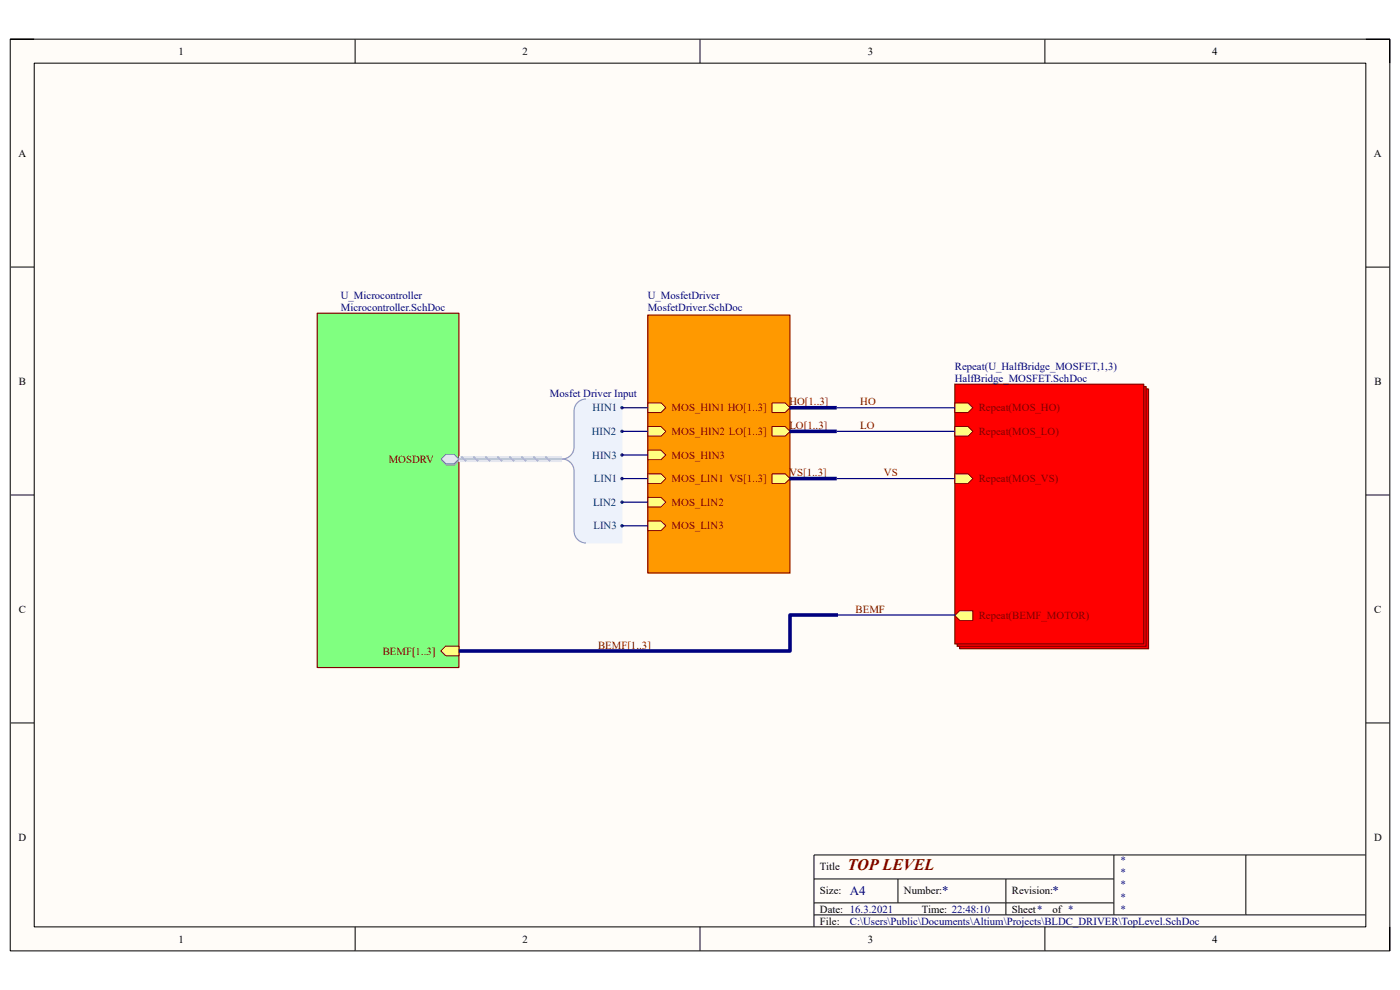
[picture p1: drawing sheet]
<svg xmlns="http://www.w3.org/2000/svg" width="297mm" height="210mm" viewBox="0 0 297 210" stroke-linecap="round" stroke-linejoin="round" font-family="sans-serif">
<path d="M2.2 8.3h292.7v193.4h-292.7z" fill-rule="evenodd" fill="#fffcf8"/>
<path d="M2.2 8.3h292.7v193.4h-292.7z" fill="none" stroke="#000" stroke-width=".21"/>
<path d="M7.3 13.4h282.5v183.2h-282.5z" fill-rule="evenodd" fill="#fffcf8"/>
<g fill="none" stroke="#000" stroke-width=".21">
<path d="M2.2 8.3h5.1M7.3 13.4h282.5v183.2h-282.5zM75.3 8.3v5.1M148.5 8.3v5.1M221.7 8.3v5.1M289.8 8.3h5.1v5.1M2.2 56.7h5.1M289.8 56.7h5.1M2.2 105h5.1M289.8 105h5.1M2.2 153.4h5.1M289.8 153.4h5.1"/>
<path d="M75.3 196.6v5.1M148.5 196.6v5.1M172.7 186.5h63.6M172.7 194.1h117.1M172.7 191.5h63.6M190.5 186.5v5M213.4 186.5v7.6M221.7 196.6v5.1M236.3 181.4v12.7M264.3 181.4v12.7M289.8 181.4h-117.1v15.2M294.9 196.6v5.1"/>
</g>
<path d="M67.3 66.5h30.1v75.1h-30.1z" fill-rule="evenodd" fill="#80ff80"/>
<path d="M67.3 66.5h30.1v75.1h-30.1z" fill="none" stroke="#800000" stroke-width=".25"/>
<path d="M94.7 96.6h1.8l1 1-1 1h-1.8l-1-1z" fill-rule="evenodd" fill="#bac0ca"/>
<path d="M94.7 96.6h1.8l1 1-1 1h-1.8l-1-1z" fill="none" stroke="#a6acb6" stroke-width=".21"/>
<path d="M94.6 96.4h1.7l1.1 1-1.1 1h-1.7l-1.1-1z" fill-rule="evenodd" fill="#d5e4ff"/>
<path d="M94.6 96.4h1.7l1.1 1-1.1 1h-1.7l-1.1-1z" fill="none" stroke="#71809b" stroke-width=".21"/>
<path d="M94.6 137.1h2.8v2h-2.8l-1.1-1z" fill-rule="evenodd" fill="#ffff80"/>
<path d="M94.6 137.1h2.8v2h-2.8l-1.1-1z" fill="none" stroke="#800000" stroke-width=".21"/>
<path d="M137.4 66.8h30.2v54.8h-30.2z" fill-rule="evenodd" fill="#f90"/>
<path d="M137.4 66.8h30.2v54.8h-30.2z" fill="none" stroke="#800000" stroke-width=".25"/>
<path d="M163.8 100.5h2.8l1 1-1 1h-2.8z" fill-rule="evenodd" fill="#ffff80"/>
<path d="M163.8 100.5h2.8l1 1-1 1h-2.8z" fill="none" stroke="#800000" stroke-width=".21"/>
<path d="M163.8 85.5h2.8l1 1-1 1h-2.8z" fill-rule="evenodd" fill="#ffff80"/>
<path d="M163.8 85.5h2.8l1 1-1 1h-2.8z" fill="none" stroke="#800000" stroke-width=".21"/>
<path d="M163.8 90.5h2.8l1 1-1 1h-2.8z" fill-rule="evenodd" fill="#ffff80"/>
<path d="M163.8 90.5h2.8l1 1-1 1h-2.8z" fill="none" stroke="#800000" stroke-width=".21"/>
<path d="M137.4 95.5h2.8l1.1 1-1.1 1h-2.8z" fill-rule="evenodd" fill="#ffff80"/>
<path d="M137.4 95.5h2.8l1.1 1-1.1 1h-2.8z" fill="none" stroke="#800000" stroke-width=".21"/>
<path d="M137.4 105.5h2.8l1.1 1-1.1 1.1h-2.8z" fill-rule="evenodd" fill="#ffff80"/>
<path d="M137.4 105.5h2.8l1.1 1-1.1 1.1h-2.8z" fill="none" stroke="#800000" stroke-width=".21"/>
<path d="M137.4 110.5h2.8l1.1 1-1.1 1.1h-2.8z" fill-rule="evenodd" fill="#ffff80"/>
<path d="M137.4 110.5h2.8l1.1 1-1.1 1.1h-2.8z" fill="none" stroke="#800000" stroke-width=".21"/>
<path d="M137.4 90.5h2.8l1.1 1-1.1 1h-2.8z" fill-rule="evenodd" fill="#ffff80"/>
<path d="M137.4 90.5h2.8l1.1 1-1.1 1h-2.8z" fill="none" stroke="#800000" stroke-width=".21"/>
<path d="M137.4 85.5h2.8l1.1 1-1.1 1h-2.8z" fill-rule="evenodd" fill="#ffff80"/>
<path d="M137.4 85.5h2.8l1.1 1-1.1 1h-2.8z" fill="none" stroke="#800000" stroke-width=".21"/>
<path d="M137.4 100.5h2.8l1.1 1-1.1 1h-2.8z" fill-rule="evenodd" fill="#ffff80"/>
<path d="M137.4 100.5h2.8l1.1 1-1.1 1h-2.8z" fill="none" stroke="#800000" stroke-width=".21"/>
<path d="M203.6 82.5h40.1v55.1h-40.1z" fill-rule="evenodd" fill="#f00"/>
<path d="M203.6 82.5h40.1v55.1h-40.1z" fill="none" stroke="#800000" stroke-width=".25"/>
<path d="M203.1 82h40.1v55.1h-40.1z" fill-rule="evenodd" fill="#f00"/>
<path d="M203.1 82h40.1v55.1h-40.1z" fill="none" stroke="#800000" stroke-width=".25"/>
<path d="M202.6 81.5h40v55.1h-40z" fill-rule="evenodd" fill="#f00"/>
<path d="M202.6 81.5h40v55.1h-40z" fill="none" stroke="#800000" stroke-width=".25"/>
<path d="M202.6 100.5h2.8l1 1-1 1h-2.8z" fill-rule="evenodd" fill="#ffff80"/>
<path d="M202.6 100.5h2.8l1 1-1 1h-2.8z" fill="none" stroke="#800000" stroke-width=".21"/>
<path d="M202.6 85.5h2.8l1 1-1 1h-2.8z" fill-rule="evenodd" fill="#ffff80"/>
<path d="M202.6 85.5h2.8l1 1-1 1h-2.8z" fill="none" stroke="#800000" stroke-width=".21"/>
<path d="M202.6 90.5h2.8l1 1-1 1h-2.8z" fill-rule="evenodd" fill="#ffff80"/>
<path d="M202.6 90.5h2.8l1 1-1 1h-2.8z" fill="none" stroke="#800000" stroke-width=".21"/>
<path d="M203.6 129.6h2.8v2h-2.8l-1-1z" fill-rule="evenodd" fill="#ffff80"/>
<path d="M203.6 129.6h2.8v2h-2.8l-1-1z" fill="none" stroke="#800000" stroke-width=".21"/>
<path d="M123.1 85l1.2-.3h7.7v30.5h-7.7l-1.2-.3-1-1-.3-1.3v-13.3l-.7-1.1-1.2-.8 1.2-.9 .7-1v-8.3l.3-1.3z" fill-rule="evenodd" fill="#edf2fb"/>
<path d="M123.1 85l1.2-.3h7.7v30.5h-7.7l-1.2-.3-1-1-.3-1.3v-13.3l-.7-1.1-1.2-.8 1.2-.9 .7-1v-8.3l.3-1.3z" fill="none" stroke="#edf2fb" stroke-width=".21"/>
<path d="M124.3 84.7a2.54 2.54 0 0 0-2.5 2.5v7.6a2.55 2.55 0 0 1-2.6 2.6 2.55 2.55 0 0 1 2.6 2.5v12.7a2.54 2.54 0 0 0 2.5 2.6" fill="none" stroke="#8f9ec9" stroke-width=".25"/>
<circle cx="132" cy="86.5" r=".25" fill="#003a70"/>
<circle cx="132" cy="86.5" r=".25" fill="none" stroke="#003a70" stroke-width=".21"/>
<circle cx="132" cy="91.5" r=".25" fill="#003a70"/>
<circle cx="132" cy="91.5" r=".25" fill="none" stroke="#003a70" stroke-width=".21"/>
<circle cx="132" cy="96.5" r=".25" fill="#003a70"/>
<circle cx="132" cy="96.5" r=".25" fill="none" stroke="#003a70" stroke-width=".21"/>
<circle cx="132" cy="101.5" r=".25" fill="#003a70"/>
<circle cx="132" cy="101.5" r=".25" fill="none" stroke="#003a70" stroke-width=".21"/>
<circle cx="132" cy="106.5" r=".25" fill="#003a70"/>
<circle cx="132" cy="106.5" r=".25" fill="none" stroke="#003a70" stroke-width=".21"/>
<circle cx="132" cy="111.5" r=".25" fill="#003a70"/>
<circle cx="132" cy="111.5" r=".25" fill="none" stroke="#003a70" stroke-width=".21"/>
<path d="M132 96.5h5.4M132 91.5h5.4M132 86.5h5.4M177.5 91.5h25.1M177.5 86.5h25.1M132 111.5h5.4M132 106.5h5.4M132 101.5h5.4M177.5 101.5h25.1M177.8 130.5h24.8v.1" fill="none" stroke="#000080" stroke-width=".25"/>
<path d="M167.5 86.5h10M167.5 91.5h10M167.5 101.5h10M177.8 130.5h-10.2v7.6h-70.2" fill="none" stroke="#000080" stroke-width=".76" stroke-linecap="butt"/>
<path d="M97.4 97.4h21.8" fill="none" stroke="#cbdaff" stroke-width="1.3" stroke-linecap="butt"/>
<path d="M97.9 96.9l1 .9M100.4 96.9l1 .9M103 96.9l1 .9M105.5 96.9l1 .9M108 96.9l1.1 .9M110.6 96.9l1 .9M113.1 96.9l1.1 .9M115.7 96.9l1 .9" fill="none" stroke="#adbce7" stroke-width=".38"/>
<path d="M97.4 97.4h21.8" fill="none" stroke="#adbce7" stroke-width=".25"/>
<text font-size="3.4" fill="#800000" x="179.8" y="184.7">TOP LEVEL</text>
<g font-size="2.8" fill="#000080">
<text x="180.3" y="189.9">A4</text>
<text x="199.9" y="189.9">*</text>
<text x="223.3" y="189.9">*</text>
</g>
<g font-size="2.3">
<text x="37.9" y="11.6">1</text>
<text x="110.9" y="11.6">2</text>
<text x="184.1" y="11.6">3</text>
<text x="257.2" y="11.6">4</text>
<text x="3.9" y="33.2">A</text>
<text x="291.5" y="33.2">A</text>
<text x="4" y="81.6">B</text>
<text x="291.6" y="81.6">B</text>
<text x="4" y="130">C</text>
<text x="291.5" y="130">C</text>
<text x="3.9" y="178.3">D</text>
<text x="291.5" y="178.3">D</text>
<text x="173.9" y="184.7">Title</text>
<text x="173.9" y="189.7">Size:</text>
<text x="191.8" y="189.7">Number:</text>
<text x="214.7" y="189.7">Revision:</text>
<text x="173.9" y="193.6">Date: 16.3.2021</text>
<text x="173.9" y="196.1">File:</text>
<text x="195.6" y="193.6">Time: 22:48:10</text>
<text x="214.7" y="193.6">Sheet*</text>
<text x="223.3" y="193.6">of *</text>
<text x="37.9" y="199.9">1</text>
<text x="110.9" y="199.9">2</text>
<text x="184.1" y="199.9">3</text>
<text x="257.2" y="199.9">4</text>
</g>
<g font-size="2.3" fill="#000080">
<text x="72.3" y="63.5">U_Microcontroller</text>
<text x="72.3" y="66">Microcontroller.SchDoc</text>
<text x="137.4" y="63.5">U_MosfetDriver</text>
<text x="137.4" y="66">MosfetDriver.SchDoc</text>
<text x="202.6" y="78.5">Repeat(U_HalfBridge_MOSFET,1,3)</text>
<text x="202.6" y="81">HalfBridge_MOSFET.SchDoc</text>
<text x="116.7" y="84.2">Mosfet Driver Input</text>
<text x="237.6" y="183.4">*</text>
<text x="237.6" y="185.9">*</text>
<text x="237.6" y="188.5">*</text>
<text x="237.6" y="191.1">*</text>
<text x="180.3" y="196.1">C:\Users\Public\Documents\Altium\Projects\BLDC_DRIVER\TopLevel.SchDoc</text>
<text x="237.6" y="193.6">*</text>
</g>
<g font-size="2.3" fill="#003a70">
<text x="125.7" y="87.2">HIN1</text>
<text x="125.6" y="92.3">HIN2</text>
<text x="125.6" y="97.3">HIN3</text>
<text x="125.8" y="107.3">LIN2</text>
<text x="126" y="102.3">LIN1</text>
<text x="125.9" y="112.3">LIN3</text>
</g>
<g font-size="2.3" fill="#800000">
<text x="142.5" y="87.2">MOS_HIN1 HO[1..3]</text>
<text x="167.5" y="86">HO[1..3]</text>
<text x="182.5" y="86">HO</text>
<text x="207.6" y="87.2">Repeat(MOS_HO)</text>
<text x="142.5" y="92.3">MOS_HIN2 LO[1..3]</text>
<text x="167.5" y="91">LO[1..3]</text>
<text x="182.5" y="91">LO</text>
<text x="207.6" y="92.3">Repeat(MOS_LO)</text>
<text x="82.5" y="98.1">MOSDRV</text>
<text x="142.5" y="97.3">MOS_HIN3</text>
<text x="167.5" y="101">VS[1..3]</text>
<text x="187.5" y="101">VS</text>
<text x="142.5" y="107.3">MOS_LIN2</text>
<text x="142.5" y="102.3">MOS_LIN1 VS[1..3]</text>
<text x="207.6" y="102.3">Repeat(MOS_VS)</text>
<text x="142.5" y="112.3">MOS_LIN3</text>
<text x="181.5" y="130.1">BEMF</text>
<text x="207.6" y="131.4">Repeat(BEMF_MOTOR)</text>
<text x="126.9" y="137.6">BEMF[1..3]</text>
<text x="81.2" y="138.9">BEMF[1..3]</text>
</g>
</svg>
